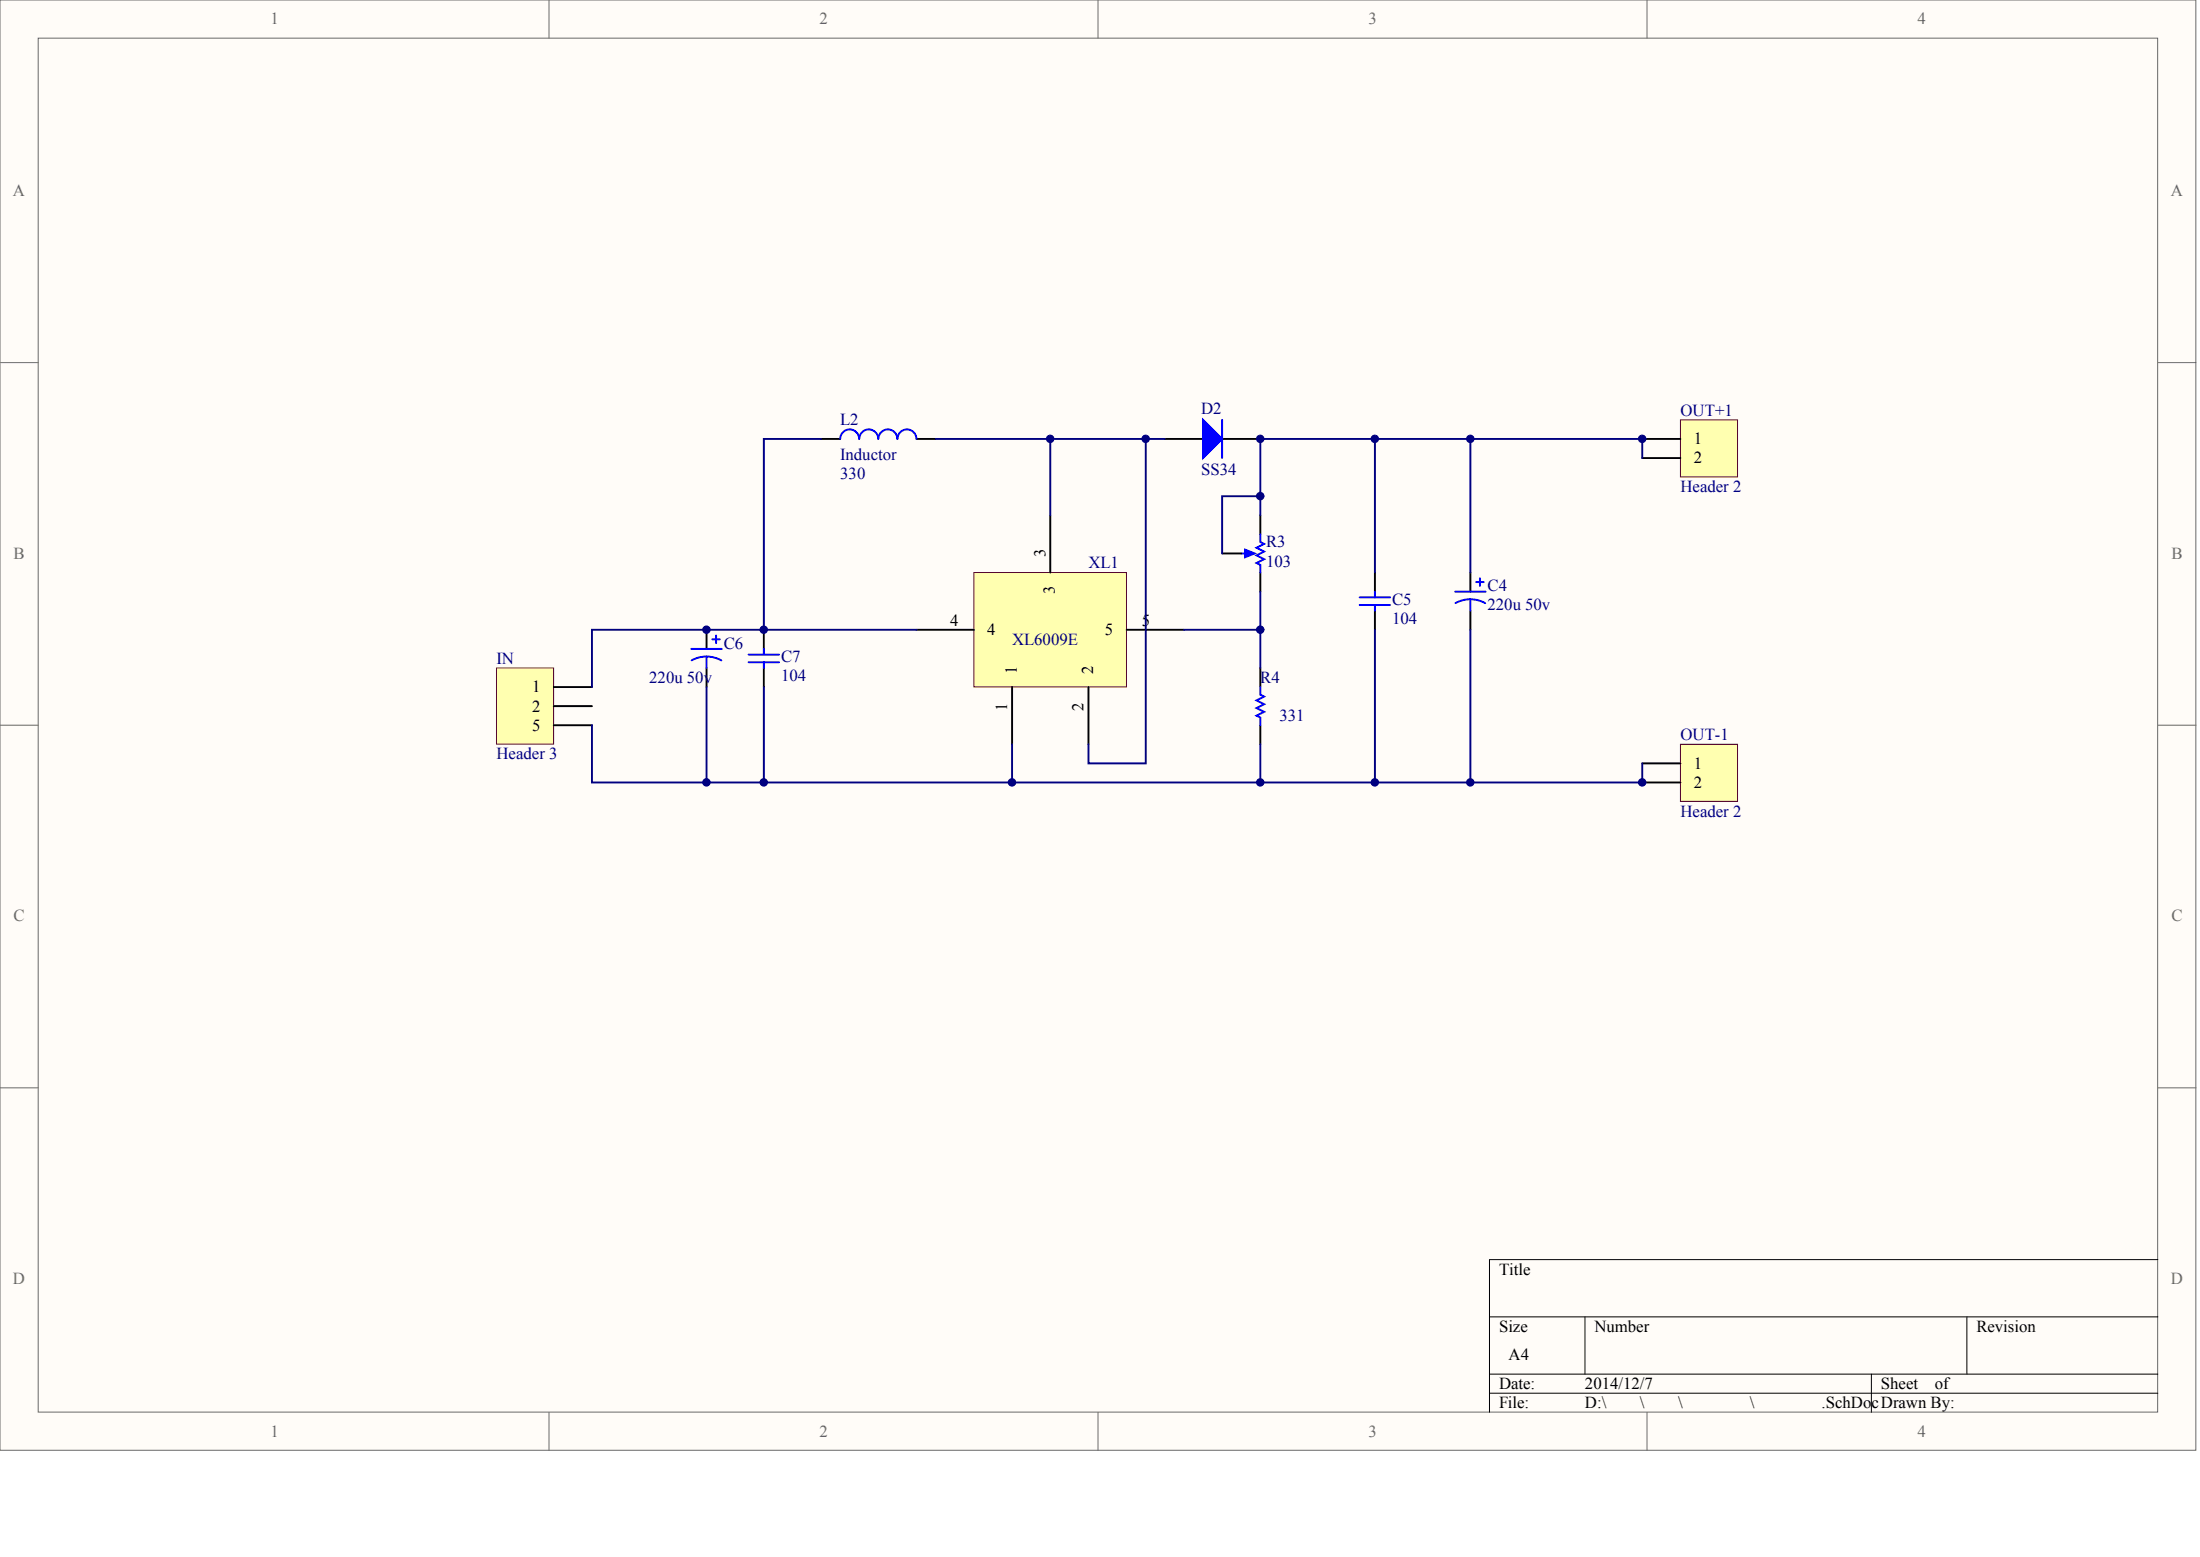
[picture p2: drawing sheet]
<svg xmlns="http://www.w3.org/2000/svg" width="840mm" height="594mm" viewBox="0 0 840 594" stroke-linecap="round" stroke-linejoin="round" font-family="sans-serif">
<g fill="#fffcf8" stroke="#696969" stroke-width=".38">
<path d="M0 0h838v553.4h-838z"/>
<path d="M14.6 14.6h808.8v524.2h-808.8z"/>
</g>
<path d="M209.5 0v14.6M419 0v14.6M628.6 0v14.6M0 138.4h14.6M823.5 138.4h14.6M0 276.7h14.6M823.5 276.7h14.6M0 415.1h14.6M823.5 415.1h14.6M209.5 538.9v14.5M419 538.9v14.5M628.6 538.9v14.5" fill="none" stroke="#696969" stroke-width=".38"/>
<path d="M823.5 480.6h-255.1v58.3M568.4 502.5h255.1M604.9 502.5v21.8M750.6 502.5v21.8M568.4 524.3h255.1M568.4 531.6h255.1M714.2 524.3v14.6" fill="none" stroke="#000" stroke-width=".38"/>
<path d="M371.7 218.5h58.2v43.6h-58.2z" fill="#ffffb0" stroke="#800000" stroke-width=".38"/>
<g fill="none" stroke="#000" stroke-width=".73">
<path d="M313.4 167.5h7.3M349.8 167.5h7.3M444.6 167.5h14.5M466.4 167.5h14.6M400.8 196.6v21.9M481 196.6v7.3M466.4 211.2h7.3M481 218.5v7.2M524.7 218.5v7.2M561.2 218.5v7.2M524.7 233v7.3M561.2 233v7.3"/>
<path d="M269.6 240.3v7.3M269.6 254.9v7.2M291.5 240.3v7.3M291.5 254.9v7.2M349.8 240.3h21.9M430 240.3h21.8M481 254.9v7.2M386.3 262.1v21.9M415.4 262.1v21.9M481 276.7v7.3"/>
</g>
<g fill="none" stroke="#00f" stroke-width=".73">
<path d="M335.2 167.5a3.6 3.6 0 0 0-3.7-3.7 3.6 3.6 0 0 0-3.6 3.7 3.6 3.6 0 0 0-3.6-3.7 3.6 3.6 0 0 0-3.6 3.7M342.5 167.5a3.6 3.6 0 0 0-3.7-3.7 3.6 3.6 0 0 0-3.6 3.7M349.7 167.5a3.6 3.6 0 0 0-3.6-3.7 3.6 3.6 0 0 0-3.6 3.7M466.4 160.2v14.6M473.7 211.2h3.7M481 203.9v2.9l1.5 .7-3 1.5 3 1.4-3 1.5 3 1.5-3 1.4 1.5 .7v3M518.9 227.9h11.7M518.9 230.8h11.7M524.7 225.7v2.2M524.7 230.8v2.2M555.3 225.7h11.7M561.2 228.7a11.6 11.6 0 0 1 5.6 1.4"/>
<path d="M561.2 228.7a11.6 11.6 0 0 0-5.7 1.4M561.2 228.7v4.3M563.3 222.1h3M564.8 220.6v3M263.8 247.6h11.7M269.6 250.5a11.6 11.6 0 0 1 5.7 1.5M269.6 250.5a11.6 11.6 0 0 0-5.6 1.5M269.6 250.5v4.4M271.8 243.9h2.9M273.3 242.5v2.9M285.7 249.8h11.6M285.7 252.7h11.6"/>
<path d="M291.5 247.6v2.2M291.5 252.7v2.2M481 262.1v3l1.5 .7-3 1.4 3 1.5-3 1.5 3 1.4-3 1.5 1.5 .7v2.9"/>
</g>
<g fill="#00f" stroke="#00f" stroke-width=".73">
<path d="M475.2 209.7l3.6 1.5-3.6 1.4z"/>
<path d="M459.1 160.2l7.3 7.3-7.3 7.3z"/>
</g>
<g fill="none" stroke="#000080" stroke-width=".73">
<path d="M313.4 167.5h-21.9v72.8M357.1 167.5h87.5M400.8 167.5v29.1M561.2 167.5v51M481 189.3v7.3M466.4 211.2v-21.9h14.6v-21.8h43.7v51M481 225.7v14.6h-29.2M481 240.3v14.6M561.2 240.3v58.3M269.6 262.1v36.5M291.5 262.1v36.5M481 284v14.6h-94.7"/>
<path d="M481 298.6h43.7"/>
</g>
<path d="M641.3 160.2h21.8v21.8h-21.8z" fill="#ffffb0" stroke="#800000" stroke-width=".38"/>
<path d="M626.8 167.5h14.5M626.8 174.8h14.5" fill="none" stroke="#000" stroke-width=".73"/>
<path d="M641.3 284h21.8v21.8h-21.8z" fill="#ffffb0" stroke="#800000" stroke-width=".38"/>
<path d="M626.8 291.3h14.5M626.8 298.6h14.5" fill="none" stroke="#000" stroke-width=".73"/>
<path d="M189.5 254.9h21.8v29h-21.8z" fill="#ffffb0" stroke="#800000" stroke-width=".38"/>
<path d="M211.3 262.1h14.6M211.3 269.4h14.6M211.3 276.7h14.6" fill="none" stroke="#000" stroke-width=".73"/>
<path d="M437.3 167.5v123.8h-21.9v-7.3M524.7 167.5h102.1v7.3M349.8 240.3h-123.9v21.8M524.7 240.3v58.3h102.1v-7.3M225.9 276.7v21.9h160.4v-14.6" fill="none" stroke="#000080" stroke-width=".73"/>
<g fill="#000080" stroke="#000080" stroke-width=".38">
<circle cx="269.6" cy="298.5" r="1.42"/>
<circle cx="269.6" cy="240.3" r="1.42"/>
<circle cx="291.5" cy="298.5" r="1.42"/>
<circle cx="291.5" cy="240.3" r="1.42"/>
<circle cx="386.2" cy="298.5" r="1.42"/>
<circle cx="400.8" cy="167.4" r="1.42"/>
<circle cx="437.2" cy="167.4" r="1.42"/>
<circle cx="481" cy="298.5" r="1.42"/>
<circle cx="481" cy="240.3" r="1.42"/>
<circle cx="481" cy="189.3" r="1.42"/>
<circle cx="481" cy="167.4" r="1.42"/>
<circle cx="524.7" cy="298.5" r="1.42"/>
<circle cx="524.7" cy="167.4" r="1.42"/>
<circle cx="561.1" cy="298.5" r="1.42"/>
<circle cx="561.1" cy="167.4" r="1.42"/>
<circle cx="626.7" cy="298.5" r="1.42"/>
<circle cx="626.7" cy="167.4" r="1.42"/>
</g>
<g font-size="6.4" fill="#696969">
<text x="103.2" y="9.3">1</text>
<text x="312.7" y="9.3">2</text>
<text x="522.2" y="9.3">3</text>
<text x="731.8" y="9.3">4</text>
<text x="5" y="74.9">A</text>
<text x="828.5" y="74.9">A</text>
<text x="5.2" y="213.2">B</text>
<text x="828.7" y="213.2">B</text>
<text x="5.2" y="351.6">C</text>
<text x="828.7" y="351.6">C</text>
<text x="5" y="490">D</text>
<text x="828.5" y="490">D</text>
<text x="103.2" y="548.2">1</text>
<text x="312.7" y="548.2">2</text>
<text x="522.2" y="548.2">3</text>
<text x="731.8" y="548.2">4</text>
</g>
<g font-size="6.4" fill="#000080">
<text x="458.4" y="157.9">D2</text>
<text x="641.3" y="158.6">OUT+1</text>
<text x="320.7" y="162.3">L2</text>
<text x="320.7" y="175.4">Inductor</text>
<text x="320.7" y="182.7">330</text>
<text x="458.4" y="181.2">SS34</text>
<text x="641.3" y="187.8">Header 2</text>
<text x="483.2" y="208.9">R3</text>
<text x="415.4" y="216.9">XL1</text>
<text x="483.2" y="216.2">103</text>
<text x="567.7" y="225.6">C4</text>
<text x="531.3" y="230.7">C5</text>
<text x="567.7" y="232.9">220u 50v</text>
<text x="531.3" y="238">104</text>
<text x="276.2" y="247.5">C6</text>
<text x="386.3" y="246">XL6009E</text>
<text x="189.5" y="253.3">IN</text>
<text x="298.1" y="252.6">C7</text>
<text x="247.8" y="260.6">220u 50v</text>
<text x="298.1" y="259.8">104</text>
<text x="481" y="260.6">R4</text>
<text x="488.3" y="275.1">331</text>
<text x="641.3" y="282.4">OUT-1</text>
<text x="189.5" y="289.7">Header 3</text>
<text x="641.3" y="311.5">Header 2</text>
</g>
<g font-size="6.4">
<text x="646.4" y="169.6">1</text>
<text x="646.4" y="176.8">2</text>
<text x="362.6" y="238.7">4</text>
<text x="435.8" y="238.7">5</text>
<text x="376.8" y="242.4">4</text>
<text x="421.7" y="242.4">5</text>
<text x="203" y="264.2">1</text>
<text x="203" y="271.5">2</text>
<text x="203" y="278.8">5</text>
<text x="646.4" y="293.3">1</text>
<text x="646.4" y="300.6">2</text>
<text x="572.1" y="486.3">Title</text>
<text x="572.1" y="508.2">Size</text>
<text x="608.5" y="508.2">Number</text>
<text x="754.3" y="508.2">Revision</text>
<text x="575.7" y="519.1">A4</text>
<text x="572.1" y="530">Date:</text>
<text x="604.9" y="530">2014/12/7</text>
<text x="717.8" y="530">Sheet</text>
<text x="738.4" y="530">of</text>
<text x="572.1" y="537.3">File:</text>
<text x="604.9" y="537.3">D:\</text>
<text x="625.9" y="537.3">\</text>
<text x="640.4" y="537.3">\</text>
<text x="667.8" y="537.3">\</text>
<text x="695.2" y="537.3">.SchDocDrawn By:</text>
</g>
<g font-size="6.3">
<text x="399" y="212.6" transform="rotate(-90 399 212.6)">3</text>
<text x="402.6" y="226.8" transform="rotate(-90 402.6 226.8)">3</text>
<text x="388" y="257.1" transform="rotate(-90 388 257.1)">1</text>
<text x="417.2" y="257.1" transform="rotate(-90 417.2 257.1)">2</text>
<text x="384.4" y="271.3" transform="rotate(-90 384.4 271.3)">1</text>
<text x="413.5" y="271.3" transform="rotate(-90 413.5 271.3)">2</text>
</g>
</svg>
